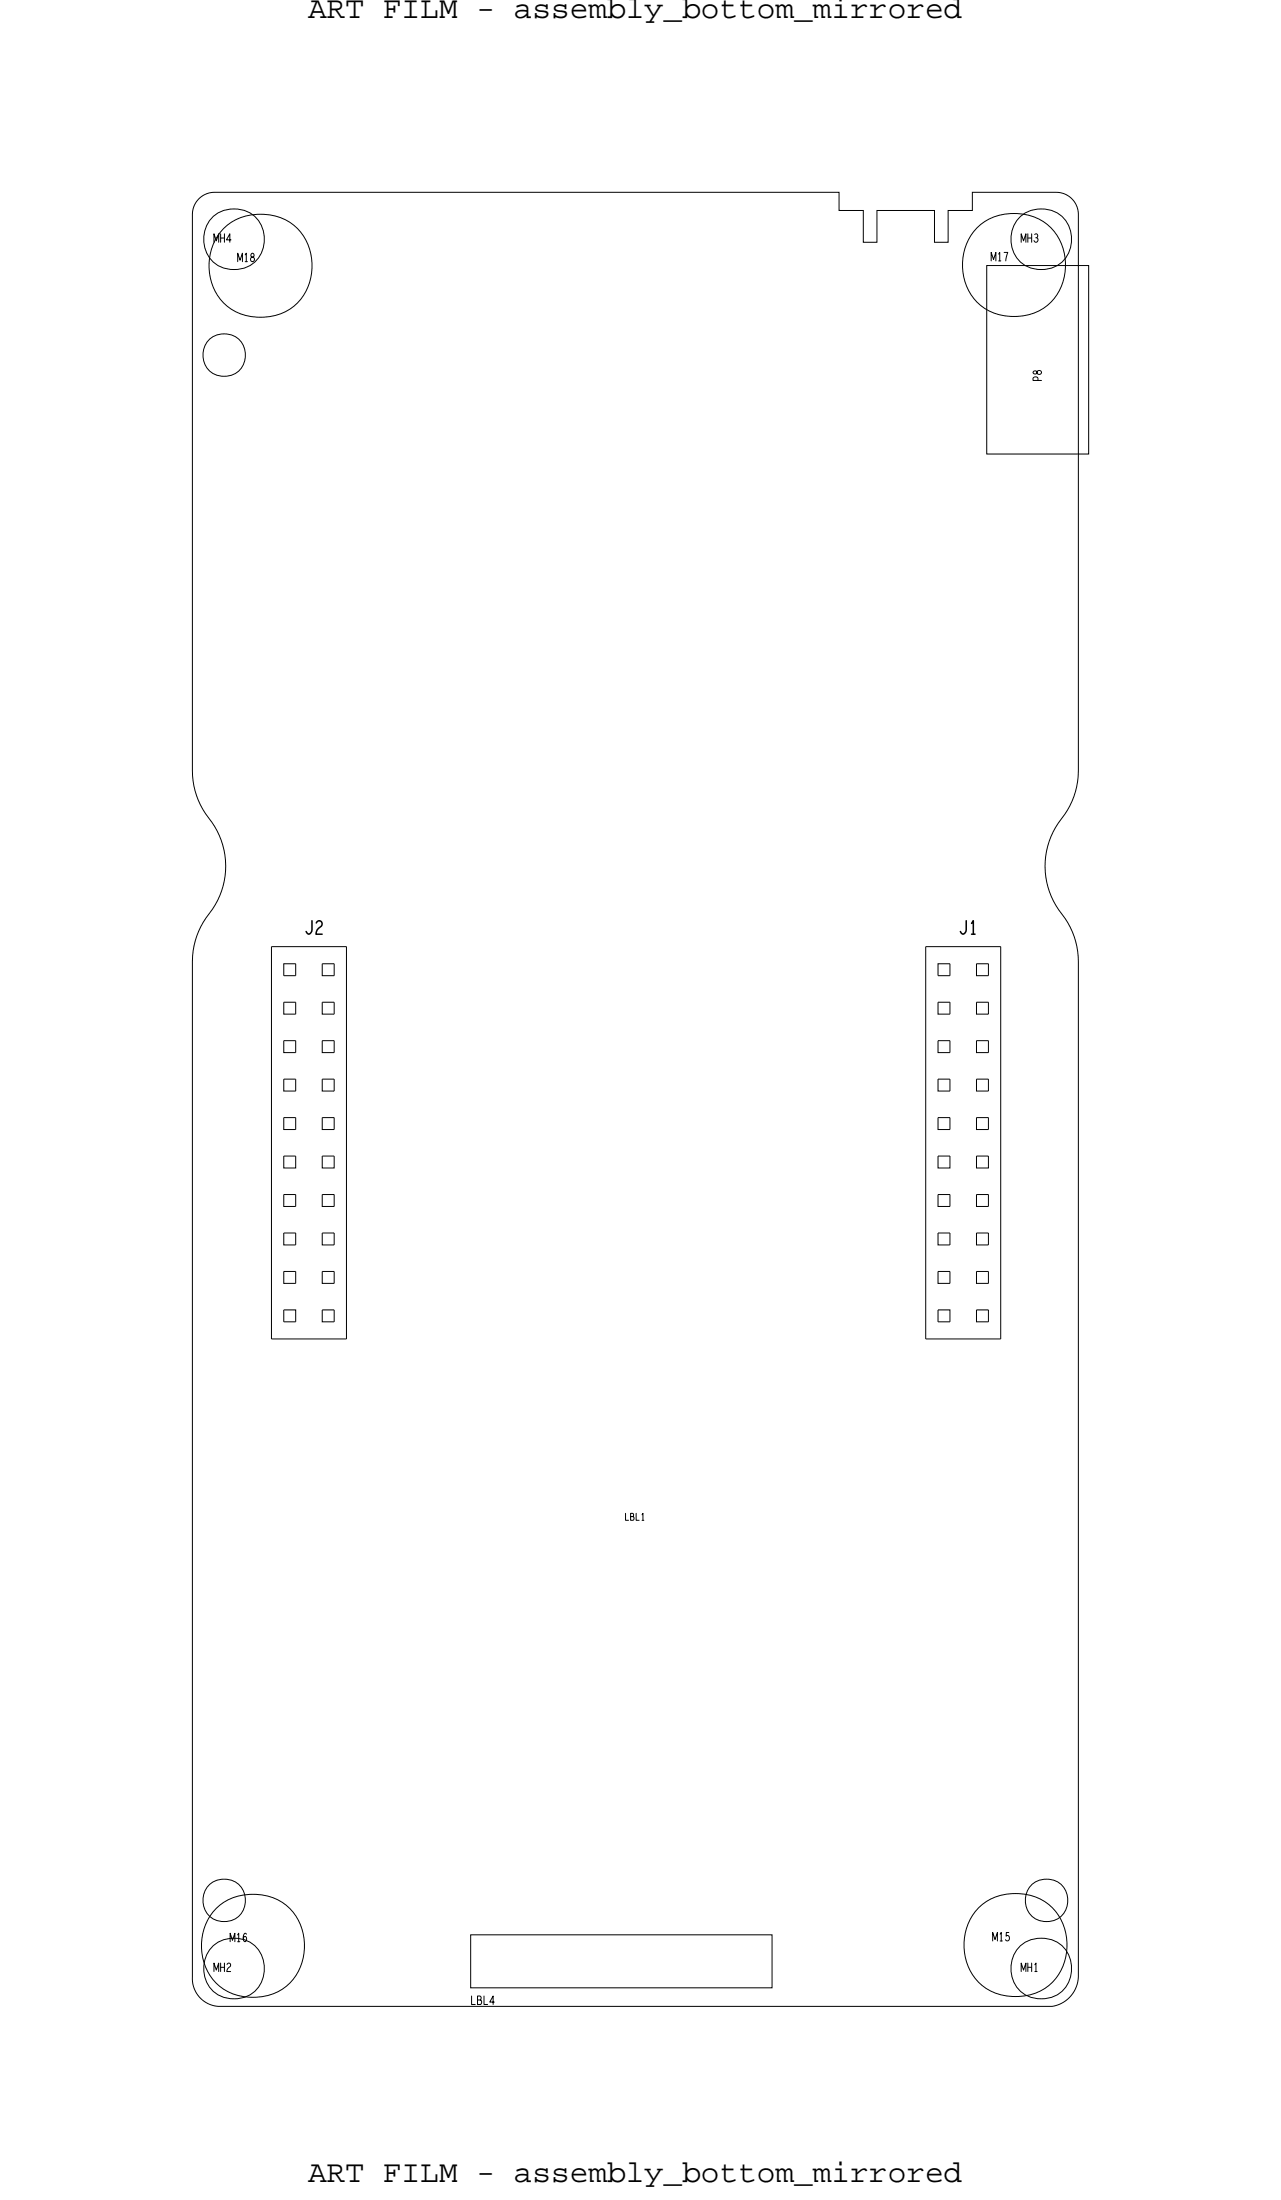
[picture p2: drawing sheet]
<svg xmlns="http://www.w3.org/2000/svg" width="85mm" height="145mm" viewBox="0 0 85 145" stroke-linecap="round" stroke-linejoin="round" font-family="sans-serif">
<!-- layer: Board Outline -->
<path d="M13.1 13.1l.5-.3 .6-.1h41.2v1.2h1.6v2.1h.9v-2.1h3.8v2.1h.9v-2.1h1.6v-1.2h5.5a1.46 1.46 0 0 1 1.5 1.5v36.7a5.8 5.8 0 0 1-1.5 3.8 5.1 5.1 0 0 0 .6 6 5.1 5.1 0 0 1 .9 2.8v67a2.06 2.06 0 0 1-1.7 2h-55.1a1.84 1.84 0 0 1-1.7-2v-67a5.8 5.8 0 0 1 1.5-3.8 5.1 5.1 0 0 0-.6-6 5.1 5.1 0 0 1-.9-2.8v-36.7l.1-.6z" fill="none" stroke="#000" stroke-width=".07"/>
<!-- layer: Components -->
<g fill="none" stroke="#000" stroke-width=".07">
<path d="M65.2 17.5h6.7v12.5h-6.7zM17.9 62.5h5v25.9h-5zM18.7 63.6h.8v.8h-.8zM18.7 66.2h.8v.8h-.8zM18.7 68.7h.8v.8h-.8zM18.7 71.3h.8v.8h-.8zM18.7 73.8h.8v.8h-.8zM18.7 76.3h.8v.8h-.8zM18.7 78.9h.8v.8h-.8zM21.3 63.6h.8v.8h-.8zM21.3 66.2h.8v.8h-.8zM21.3 68.7h.8v.8h-.8z"/>
<path d="M21.3 71.3h.8v.8h-.8zM21.3 73.8h.8v.8h-.8zM21.3 76.3h.8v.8h-.8zM21.3 78.9h.8v.8h-.8zM61.1 62.5h5v25.9h-5zM61.9 63.6h.8v.8h-.8zM61.9 66.2h.8v.8h-.8zM61.9 68.7h.8v.8h-.8zM61.9 71.3h.8v.8h-.8zM61.9 73.8h.8v.8h-.8zM61.9 76.3h.8v.8h-.8zM61.9 78.9h.8v.8h-.8z"/>
<path d="M64.5 63.6h.8v.8h-.8zM64.5 66.2h.8v.8h-.8zM64.5 68.7h.8v.8h-.8zM64.5 71.3h.8v.8h-.8zM64.5 73.8h.8v.8h-.8zM64.5 76.3h.8v.8h-.8zM64.5 78.9h.8v.8h-.8zM18.7 86.5h.8v.8h-.8zM18.7 81.4h.8v.8h-.8zM18.7 84h.8v.8h-.8zM21.3 86.5h.8v.8h-.8zM21.3 81.4h.8v.8h-.8z"/>
<path d="M21.3 84h.8v.8h-.8zM61.9 86.5h.8v.8h-.8zM61.9 81.4h.8v.8h-.8zM61.9 84h.8v.8h-.8zM64.5 86.5h.8v.8h-.8zM64.5 81.4h.8v.8h-.8zM64.5 84h.8v.8h-.8zM31.1 127.8h19.9v3.5h-19.9z"/>
<circle cx="15.5" cy="15.8" r="2.01"/>
<circle cx="17.2" cy="17.6" r="3.4"/>
<circle cx="67" cy="17.5" r="3.4"/>
<circle cx="68.8" cy="15.8" r="2.01"/>
<circle cx="14.8" cy="23.5" r="1.41"/>
<circle cx="14.8" cy="125.5" r="1.41"/>
<circle cx="15.5" cy="130" r="2.01"/>
<circle cx="16.7" cy="128.5" r="3.4"/>
<circle cx="67.1" cy="128.5" r="3.4"/>
<circle cx="68.8" cy="130" r="2.01"/>
<circle cx="69.1" cy="125.5" r="1.41"/>
</g>
<!-- layer: Text -->
<g fill="none" stroke="#000" stroke-width=".07">
<path d="M14.1 16v-.6l.2 .5 .1-.5v.6M14.6 15.7h.2M14.6 15.4v.6M14.8 15.4v.6M15.3 15.8h-.3l.2-.4v.6M15.7 17.3v-.6l.2 .5 .1-.5v.6M16.2 16.8l.1-.1v.6M16.2 17.3h.1M16.6 16.7a.2 .2 0 0 0 0 .3 .2 .2 0 0 0 .2 .1 .15 .15 0 0 1-.1 .2 .15 .15 0 0 1-.2-.2 .15 .15 0 0 1 .2-.1l.1-.2zM65.4 17.2v-.5l.2 .4 .2-.4v.5M65.9 16.8l.1-.1v.5M65.9 17.2h.2"/>
<path d="M66.3 16.7h.2l-.1 .5M67.4 16v-.6l.2 .5 .1-.5v.6M67.9 15.4v.6M68.1 15.4v.6M68.3 15.5a.13 .13 0 0 1 .2 0 .13 .13 0 0 1-.1 .2M68.2 24.5a.14 .14 0 0 0 .2 .2 .14 .14 0 0 0 .1-.2 .15 .15 0 0 1 .2 0 .16 .16 0 0 1-.1 .3 .15 .15 0 0 1-.1-.2l-.2-.1zM68.5 25.1v-.2l-.3 .1v.1h.6M41.3 99.9v.5h.2M42 99.9v.5h.2M41.6 100.2h.2v.2h-.2v-.5l.2 .1v.2M42.4 100l.1-.1v.5M42.4 100.4h.1"/>
<path d="M14.1 130.2v-.6l.2 .5 .1-.5v.6M14.6 129.6v.6M14.6 129.9h.2M14.8 129.6v.6M15 129.7a.13 .13 0 0 1 .2 0 .13 .13 0 0 1 0 .2l-.2 .3h.2M15.2 128.2v-.5l.2 .4 .1-.4v.5M15.7 127.8l.1-.1v.5M15.7 128.2h.1M16.3 127.7h-.1a.28 .28 0 0 0-.1 .2 .28 .28 0 0 0 .1 .3 .15 .15 0 0 0 .1-.2 .15 .15 0 0 0-.2 0M31.1 131.8v.6h.3M31.5 132.1h.3v.1l-.1 .2h-.2v-.6h.2v.3M32 131.8v.6h.2"/>
<path d="M32.6 132.2h-.3l.3-.4v.6M65.5 128.2v-.6l.2 .5 .2-.5v.6M66 127.7l.1-.1v.6M66 128.2h.2M66.6 127.6h-.2v.3a.15 .15 0 0 1 .2 0 .15 .15 0 0 1 0 .2 .15 .15 0 0 1-.2 0M67.4 130.2v-.6l.2 .5 .1-.5v.6M67.9 129.6v.6M68.1 129.6v.6M68.3 129.8l.1-.2v.6"/>
</g>
<path d="M20.6 60.8v.7l-.2 .2-.2-.2M20.9 61a.21 .21 0 0 1 .3-.2 .21 .21 0 0 1 0 .4 .59 .59 0 0 0-.3 .5h.4M63.8 60.8v.7l-.2 .2-.2-.2M64.2 61l.1-.2v.9M64.2 61.7h.2" fill="none" stroke="#000" stroke-width=".1"/>
<g font-size="2.1">
<text x="20.3" y="1.2">ART FILM - assembly_bottom_mirrored</text>
<text x="20.3" y="144.1">ART FILM - assembly_bottom_mirrored</text>
</g>
<g font-size=".6">
<text x="67.4" y="16">MH3</text>
<text x="67.4" y="130.2">MH1</text>
</g>
</svg>
